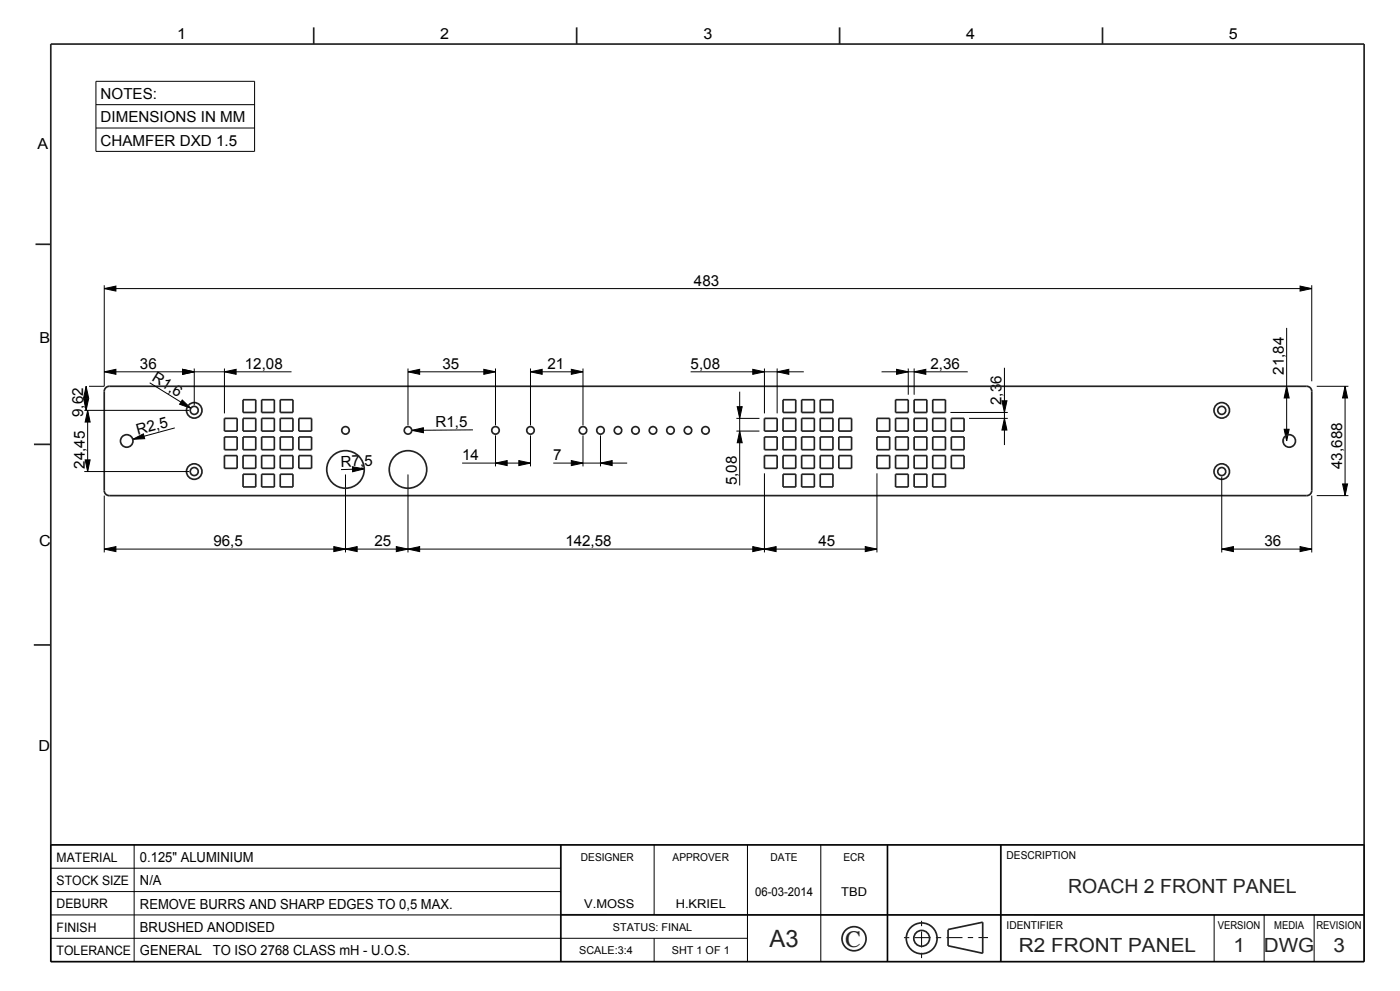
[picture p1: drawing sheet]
<svg xmlns="http://www.w3.org/2000/svg" width="420mm" height="297mm" viewBox="0 0 420 297" stroke-linecap="round" stroke-linejoin="round" font-family="sans-serif">
<g fill="#000">
<path d="M31.3 86.5l3.5-.8v1.5zM390 85.7l3.5 .8-3.5 .7zM25.8 115.8l.8 3.5h-1.5zM31.3 111.4l3.5-.7v1.5zM54.8 110.7l3.5 .7-3.5 .8zM67.3 111.4l3.5-.7v1.5zM122.4 111.4l3.5-.7v1.5zM145.1 110.7l3.5 .7-3.5 .8zM159.1 111.4l3.5-.7v1.5zM171.4 110.7l3.5 .7-3.5 .8zM225.8 110.7l3.5 .7-3.5 .8zM233.1 111.4l3.5-.7v1.5z"/>
<path d="M269 110.7l3.5 .7-3.5 .8zM274.2 111.4l3.5-.7v1.5zM386 115.8l.7 3.5h-1.5zM403.5 115.8l.8 3.5h-1.5zM25.1 119.5h1.5l-.8 3.5zM26.3 123l.7 3.5h-1.5zM39.8 131.7l3.2-1.7 .4 1.5zM54.7 119.9l2.6 2.5-3.4-1.2zM123.5 129l3.5-.8v1.5zM148.6 138.8l3.5-.8v1.5zM155.6 138l3.5 .8-3.5 .7zM171.4 138l3.5 .8-3.5 .7z"/>
<path d="M180.1 138.8l3.5-.8v1.5zM221.2 121.9h1.5l-.8 3.5zM221.9 129.2l.8 3.5h-1.5zM300.6 120.1h1.5l-.8 3.5zM301.3 125.4l.8 3.5h-1.5zM385.2 128.7h1.5l-.7 3.5zM25.5 137.8h1.5l-.7 3.5zM105.7 139.9l3.6 .6-3.5 .9zM402.8 145h1.5l-.8 3.5zM31.3 164.6l3.5-.8v1.5zM100.1 163.8l3.5 .8-3.5 .7zM103.6 164.6l3.5-.8v1.5z"/>
<path d="M118.9 163.8l3.5 .8-3.5 .7zM122.4 164.6l3.5-.8v1.5zM225.8 163.8l3.5 .8-3.5 .7zM229.3 164.6l3.5-.8v1.5zM259.6 163.8l3.5 .8-3.5 .7zM366.5 164.6l3.5-.8v1.5zM390 163.8l3.5 .8-3.5 .7z"/>
</g>
<g fill="none" stroke="#000" stroke-width=".3">
<path d="M28.8 24.4h47.6v21h-47.6zM28.8 31.4h47.6M28.8 38.4h47.6M31.3 86.5l3.5-.8v1.5zM31.3 85.5v30.3h-4.6M31.3 86.5h362.2M386 98.3v33.9M390 85.7l3.5 .8-3.5 .7zM393.5 85.5v28.8M25.1 119.5h1.5l-.8 3.5zM25.8 115.8l.8 3.5h-1.5zM25.8 115.8v7.2"/>
<path d="M31.3 111.4l3.5-.7v1.5zM31.3 111.4h56.2M44.9 114.7l12.4 7.7M54.7 119.9l2.6 2.5-3.4-1.2zM54.8 110.7l3.5 .7-3.5 .8zM58.3 110.4v11.1M67.3 111.4l3.5-.7v1.5zM67.3 110.4v13.5M122.4 111.4l3.5-.7v1.5zM122.4 110.4v17.1M122.4 111.4h26.2M145.1 110.7l3.5 .7-3.5 .8z"/>
<path d="M148.6 110.4v17.1M159.1 111.4l3.5-.7v1.5zM159.1 110.4v17.1M159.1 111.4h15.8M171.4 110.7l3.5 .7-3.5 .8zM174.9 110.4v17.1M207.2 111.4h33.9M221.9 117.4v28.1M225.8 110.7l3.5 .7-3.5 .8zM229.3 110.4v13.5M233.1 111.4l3.5-.7v1.5zM233.1 110.4v13.5"/>
<path d="M264.5 111.4h25.8M269 110.7l3.5 .7-3.5 .8zM272.5 110.4v7.9M274.2 111.4l3.5-.7v1.5zM274.2 110.4v7.9M301.3 110.2v23.2M386 115.8l.7 3.5h-1.5zM395 115.8h9.5M403.5 115.8l.8 3.5h-1.5zM403.5 115.8v32.7M25.3 123h31.5M25.5 137.8h1.5l-.7 3.5z"/>
<path d="M26.3 123l.7 3.5h-1.5zM26.3 123v18.3M39.8 131.7l3.2-1.7 .4 1.5zM52.4 128.2l-12.6 3.5M105.7 139.9l3.6 .6-3.5 .9zM123.5 129l3.5-.8v1.5zM138.6 138.8h20.5M141.9 128.8l-18.4 .2M148.6 138.8l3.5-.8v1.5zM148.6 130.5v9.3M155.6 138l3.5 .8-3.5 .7zM159.1 130.5v9.3"/>
<path d="M166 138.8h22.1M171.4 138l3.5 .8-3.5 .7zM174.9 130.5v9.3M180.1 138.8l3.5-.8v1.5zM180.1 130.5v9.3M220.9 129.2h6.9M220.9 125.4h6.9M221.2 121.9h1.5l-.8 3.5zM221.9 129.2l.8 3.5h-1.5zM285.1 123.6h17.2M290.7 125.4h11.6M300.6 120.1h1.5l-.8 3.5z"/>
<path d="M301.3 125.4l.8 3.5h-1.5zM385 132.2h.3M385.2 128.7h1.5l-.7 3.5zM25.3 141.3h31.5M31.3 148.5v17.1M103.6 142.2v23.4M109.3 140.5l-7 .2M122.4 142.2v23.4M229.3 141.9v23.7M263.1 141.9v23.7M366.5 142.8v22.8M393.5 148.5v17.1"/>
<path d="M395 148.5h9.5M402.8 145h1.5l-.8 3.5zM31.3 164.6l3.5-.8v1.5zM31.3 164.6h231.8M100.1 163.8l3.5 .8-3.5 .7zM103.6 164.6l3.5-.8v1.5zM118.9 163.8l3.5 .8-3.5 .7zM122.4 164.6l3.5-.8v1.5zM225.8 163.8l3.5 .8-3.5 .7zM229.3 164.6l3.5-.8v1.5zM259.6 163.8l3.5 .8-3.5 .7zM366.5 164.6l3.5-.8v1.5z"/>
<path d="M366.5 164.6h27M390 163.8l3.5 .8-3.5 .7zM15.2 253.2h394v35h-394zM40.2 253.2v35M168.2 253.2v35M196.2 253.2v21M224.2 253.2v35M246.2 253.2v35M266.2 253.2v35M300.2 253.2v35M15.2 274.2h394M15.2 267.2h153"/>
<path d="M15.2 260.2h153M364.2 274.2v14M379.2 274.2v14M394.2 274.2v14M15.2 281.2h209M196.2 281.2v7"/>
</g>
<g fill="none" stroke="#222226" stroke-width=".51">
<path d="M15.2 13.2h394v275h-394zM94.1 8.2v5M173 8.2v5M251.9 8.2v5M330.8 8.2v5M10.7 73.2h4.5M31.6 116.4l1.2-.6h359.2a1.5 1.5 0 0 1 1.5 1.5v29.7a1.5 1.5 0 0 1-1.5 1.5h-359.2a1.5 1.5 0 0 1-1.5-1.5v-29.7zM72.9 119.8h3.8v3.8h-3.8zM78.5 119.8h3.8v3.8h-3.8zM84.1 119.8h3.8v3.8h-3.8zM234.9 119.8h3.8v3.8h-3.8zM240.5 119.8h3.8v3.8h-3.8z"/>
<path d="M246.1 119.8h3.8v3.8h-3.8zM268.7 119.8h3.8v3.8h-3.8zM274.2 119.8h3.9v3.8h-3.9zM279.8 119.8h3.8v3.8h-3.8zM10.2 133.2h5M67.3 125.4h3.8v3.8h-3.8zM67.3 131h3.8v3.8h-3.8zM67.3 136.5h3.8v3.9h-3.8zM72.9 125.4h3.8v3.8h-3.8zM72.9 131h3.8v3.8h-3.8zM72.9 136.5h3.8v3.9h-3.8zM78.5 125.4h3.8v3.8h-3.8z"/>
<path d="M78.5 131h3.8v3.8h-3.8zM78.5 136.5h3.8v3.9h-3.8zM84.1 125.4h3.8v3.8h-3.8zM84.1 131h3.8v3.8h-3.8zM84.1 136.5h3.8v3.9h-3.8zM89.7 125.4h3.8v3.8h-3.8zM89.7 131h3.8v3.8h-3.8zM89.7 136.5h3.8v3.9h-3.8zM229.3 136.5h3.8v3.9h-3.8zM229.3 131h3.8v3.8h-3.8zM229.3 125.4h3.8v3.8h-3.8zM234.9 136.5h3.8v3.9h-3.8z"/>
<path d="M234.9 131h3.8v3.8h-3.8zM234.9 125.4h3.8v3.8h-3.8zM240.5 136.5h3.8v3.9h-3.8zM240.5 131h3.8v3.8h-3.8zM240.5 125.4h3.8v3.8h-3.8zM246.1 136.5h3.8v3.9h-3.8zM246.1 131h3.8v3.8h-3.8zM246.1 125.4h3.8v3.8h-3.8zM251.7 136.5h3.8v3.9h-3.8zM251.7 131h3.8v3.8h-3.8zM251.7 125.4h3.8v3.8h-3.8zM263.1 136.5h3.8v3.9h-3.8z"/>
<path d="M263.1 131h3.8v3.8h-3.8zM263.1 125.4h3.8v3.8h-3.8zM268.7 136.5h3.8v3.9h-3.8zM268.7 131h3.8v3.8h-3.8zM268.7 125.4h3.8v3.8h-3.8zM274.2 136.5h3.9v3.9h-3.9zM274.2 131h3.9v3.8h-3.9zM274.2 125.4h3.9v3.8h-3.9zM279.8 136.5h3.8v3.9h-3.8zM279.8 131h3.8v3.8h-3.8zM279.8 125.4h3.8v3.8h-3.8zM285.4 136.5h3.8v3.9h-3.8z"/>
<path d="M285.4 131h3.8v3.8h-3.8zM285.4 125.4h3.8v3.8h-3.8zM72.9 142.1h3.8v3.8h-3.8zM78.5 142.1h3.8v3.8h-3.8zM84.1 142.1h3.8v3.8h-3.8zM234.9 142.1h3.8v3.8h-3.8zM240.5 142.1h3.8v3.8h-3.8zM246.1 142.1h3.8v3.8h-3.8zM268.7 142.1h3.8v3.8h-3.8zM274.2 142.1h3.9v3.8h-3.9zM279.8 142.1h3.8v3.8h-3.8zM10.1 193.3h5"/>
<path d="M15.2 253.2h394M168.2 253.2v35M266.2 253.2v35M300.2 253.2v35M168.2 274.2h241M284.4 278.6l10.4-2.2v9.3l-10.4-2.3M284.4 278.6v4.9"/>
<circle cx="58.3" cy="123" r="2.33"/>
<circle cx="58.3" cy="123" r="1.2"/>
<circle cx="366.5" cy="123" r="2.33"/>
<circle cx="366.5" cy="123" r="1.2"/>
<circle cx="58.3" cy="141.3" r="2.33"/>
<circle cx="58.3" cy="141.3" r="1.2"/>
<circle cx="366.5" cy="141.3" r="2.33"/>
<circle cx="366.5" cy="141.3" r="1.2"/>
<circle cx="256.2" cy="281.3" r="3.6"/>
<circle cx="276.5" cy="281.2" r="4.6"/>
<circle cx="276.5" cy="281.2" r="2.37"/>
</g>
<path d="M276.5 276v11.5M271.2 281h25.2" fill="none" stroke="#000" stroke-width=".3" stroke-dasharray="1.6 1.6 4.8 1.6" stroke-linecap="butt"/>
<!-- layer: AXES -->
<g fill="none" stroke="#222226" stroke-width=".51">
<circle cx="38" cy="132.2" r="1.88"/>
<circle cx="103.6" cy="129" r="1.13"/>
<circle cx="122.4" cy="129" r="1.13"/>
<circle cx="148.6" cy="129" r="1.13"/>
<circle cx="159.1" cy="129" r="1.13"/>
<circle cx="174.9" cy="129" r="1.13"/>
<circle cx="180.1" cy="129" r="1.13"/>
<circle cx="185.4" cy="129" r="1.13"/>
<circle cx="190.6" cy="129" r="1.13"/>
<circle cx="195.9" cy="129" r="1.13"/>
<circle cx="201.1" cy="129" r="1.13"/>
<circle cx="206.4" cy="129" r="1.13"/>
<circle cx="211.6" cy="129" r="1.13"/>
<circle cx="386.8" cy="132.2" r="1.88"/>
<circle cx="103.6" cy="140.7" r="5.6"/>
<circle cx="122.4" cy="140.7" r="5.6"/>
</g>
<text font-size="7.2" fill="#222226" x="230.9" y="284">A3</text>
<text font-size="7" fill="#222226" x="253.5" y="283.8">C</text>
<g font-size="5.8" fill="#222226">
<text x="320.4" y="267.7">ROACH 2 FRONT PANEL</text>
<text x="305.6" y="285.2">R2 FRONT PANEL</text>
<text x="370" y="285.2">1</text>
<text x="379.1" y="285.2">DWG</text>
<text x="400" y="285.2">3</text>
</g>
<g font-size="4.6">
<text x="53.1" y="11.6">1</text>
<text x="132" y="11.8">2</text>
<text x="211" y="11.8">3</text>
<text x="289.8" y="11.8">4</text>
<text x="368.7" y="11.8">5</text>
<text x="30.2" y="29.6">NOTES:</text>
<text x="30.2" y="36.6">DIMENSIONS IN MM</text>
<text x="11.3" y="44.7">A</text>
<text x="30.2" y="43.6">CHAMFER DXD 1.5</text>
<text x="208.2" y="85.6">483</text>
<text x="11.8" y="102.7">B</text>
<text x="42" y="110.6">36</text>
<text x="73.5" y="110.6">12,08</text>
<text x="132.7" y="110.6">35</text>
<text x="164.2" y="110.6">21</text>
<text x="207.2" y="110.6">5,08</text>
<text x="279.1" y="110.6">2,36</text>
<text x="385.1" y="112.3" transform="rotate(-90 385.1 112.3)">21,84</text>
<text x="25" y="125" transform="rotate(-90 25 125)">9,62</text>
<text x="300.5" y="121.4" transform="rotate(-90 300.5 121.4)">2,36</text>
<text x="138.6" y="137.9">14</text>
<text x="166" y="137.9">7</text>
<text x="25.4" y="140.5" transform="rotate(-90 25.4 140.5)">24,45</text>
<text x="402.6" y="140.6" transform="rotate(-90 402.6 140.6)">43,688</text>
<text x="221" y="145.5" transform="rotate(-90 221 145.5)">5,08</text>
<text x="11.7" y="163.7">C</text>
<text x="64" y="163.7">96,5</text>
<text x="112.4" y="163.7">25</text>
<text x="169.6" y="163.7">142,58</text>
<text x="245.5" y="163.7">45</text>
<text x="379.4" y="163.7">36</text>
<text x="11.6" y="224.9">D</text>
</g>
<g font-size="4.5">
<text x="45.4" y="114" transform="rotate(32 45.4 114)">R1,6</text>
<text x="41.4" y="130.3" transform="rotate(-15 41.4 130.3)">R2,5</text>
<text x="130.7" y="128">R1,5</text>
<text x="102.3" y="139.9" transform="rotate(-2 102.3 139.9)">R7,5</text>
</g>
<g font-size="4.2">
<text x="42" y="258.3">0.125&quot; ALUMINIUM</text>
<text x="42" y="265.3">N/A</text>
<text x="42" y="272.3">REMOVE BURRS AND SHARP EDGES TO 0,5 MAX.</text>
<text x="42" y="279.3">BRUSHED ANODISED</text>
<text x="42" y="286.3">GENERAL</text>
<text x="63.9" y="286.3">TO ISO 2768 CLASS mH - U.O.S.</text>
</g>
<g font-size="3.9">
<text x="17" y="258.2">MATERIAL</text>
<text x="17" y="265.2">STOCK SIZE</text>
<text x="17" y="272.2">DEBURR</text>
<text x="17" y="279.2">FINISH</text>
<text x="17" y="286.2">TOLERANCE</text>
</g>
<g font-size="3.6">
<text x="226.5" y="268.6">06-03-2014</text>
<text x="252.4" y="268.6">TBD</text>
<text x="175.3" y="272.1">V.MOSS</text>
<text x="202.7" y="272.1">H.KRIEL</text>
</g>
<g font-size="3.3">
<text x="174.3" y="258">DESIGNER</text>
<text x="201.8" y="258">APPROVER</text>
<text x="231.2" y="258">DATE</text>
<text x="253" y="258">ECR</text>
<text x="302" y="257.5">DESCRIPTION</text>
<text x="183.9" y="279">STATUS: FINAL</text>
<text x="302" y="278.5">IDENTIFIER</text>
<text x="365.3" y="278.5">VERSION</text>
<text x="382.2" y="278.5">MEDIA</text>
<text x="394.9" y="278.5">REVISION</text>
<text x="173.7" y="286">SCALE:3:4</text>
<text x="201.6" y="286">SHT 1 OF 1</text>
</g>
</svg>
